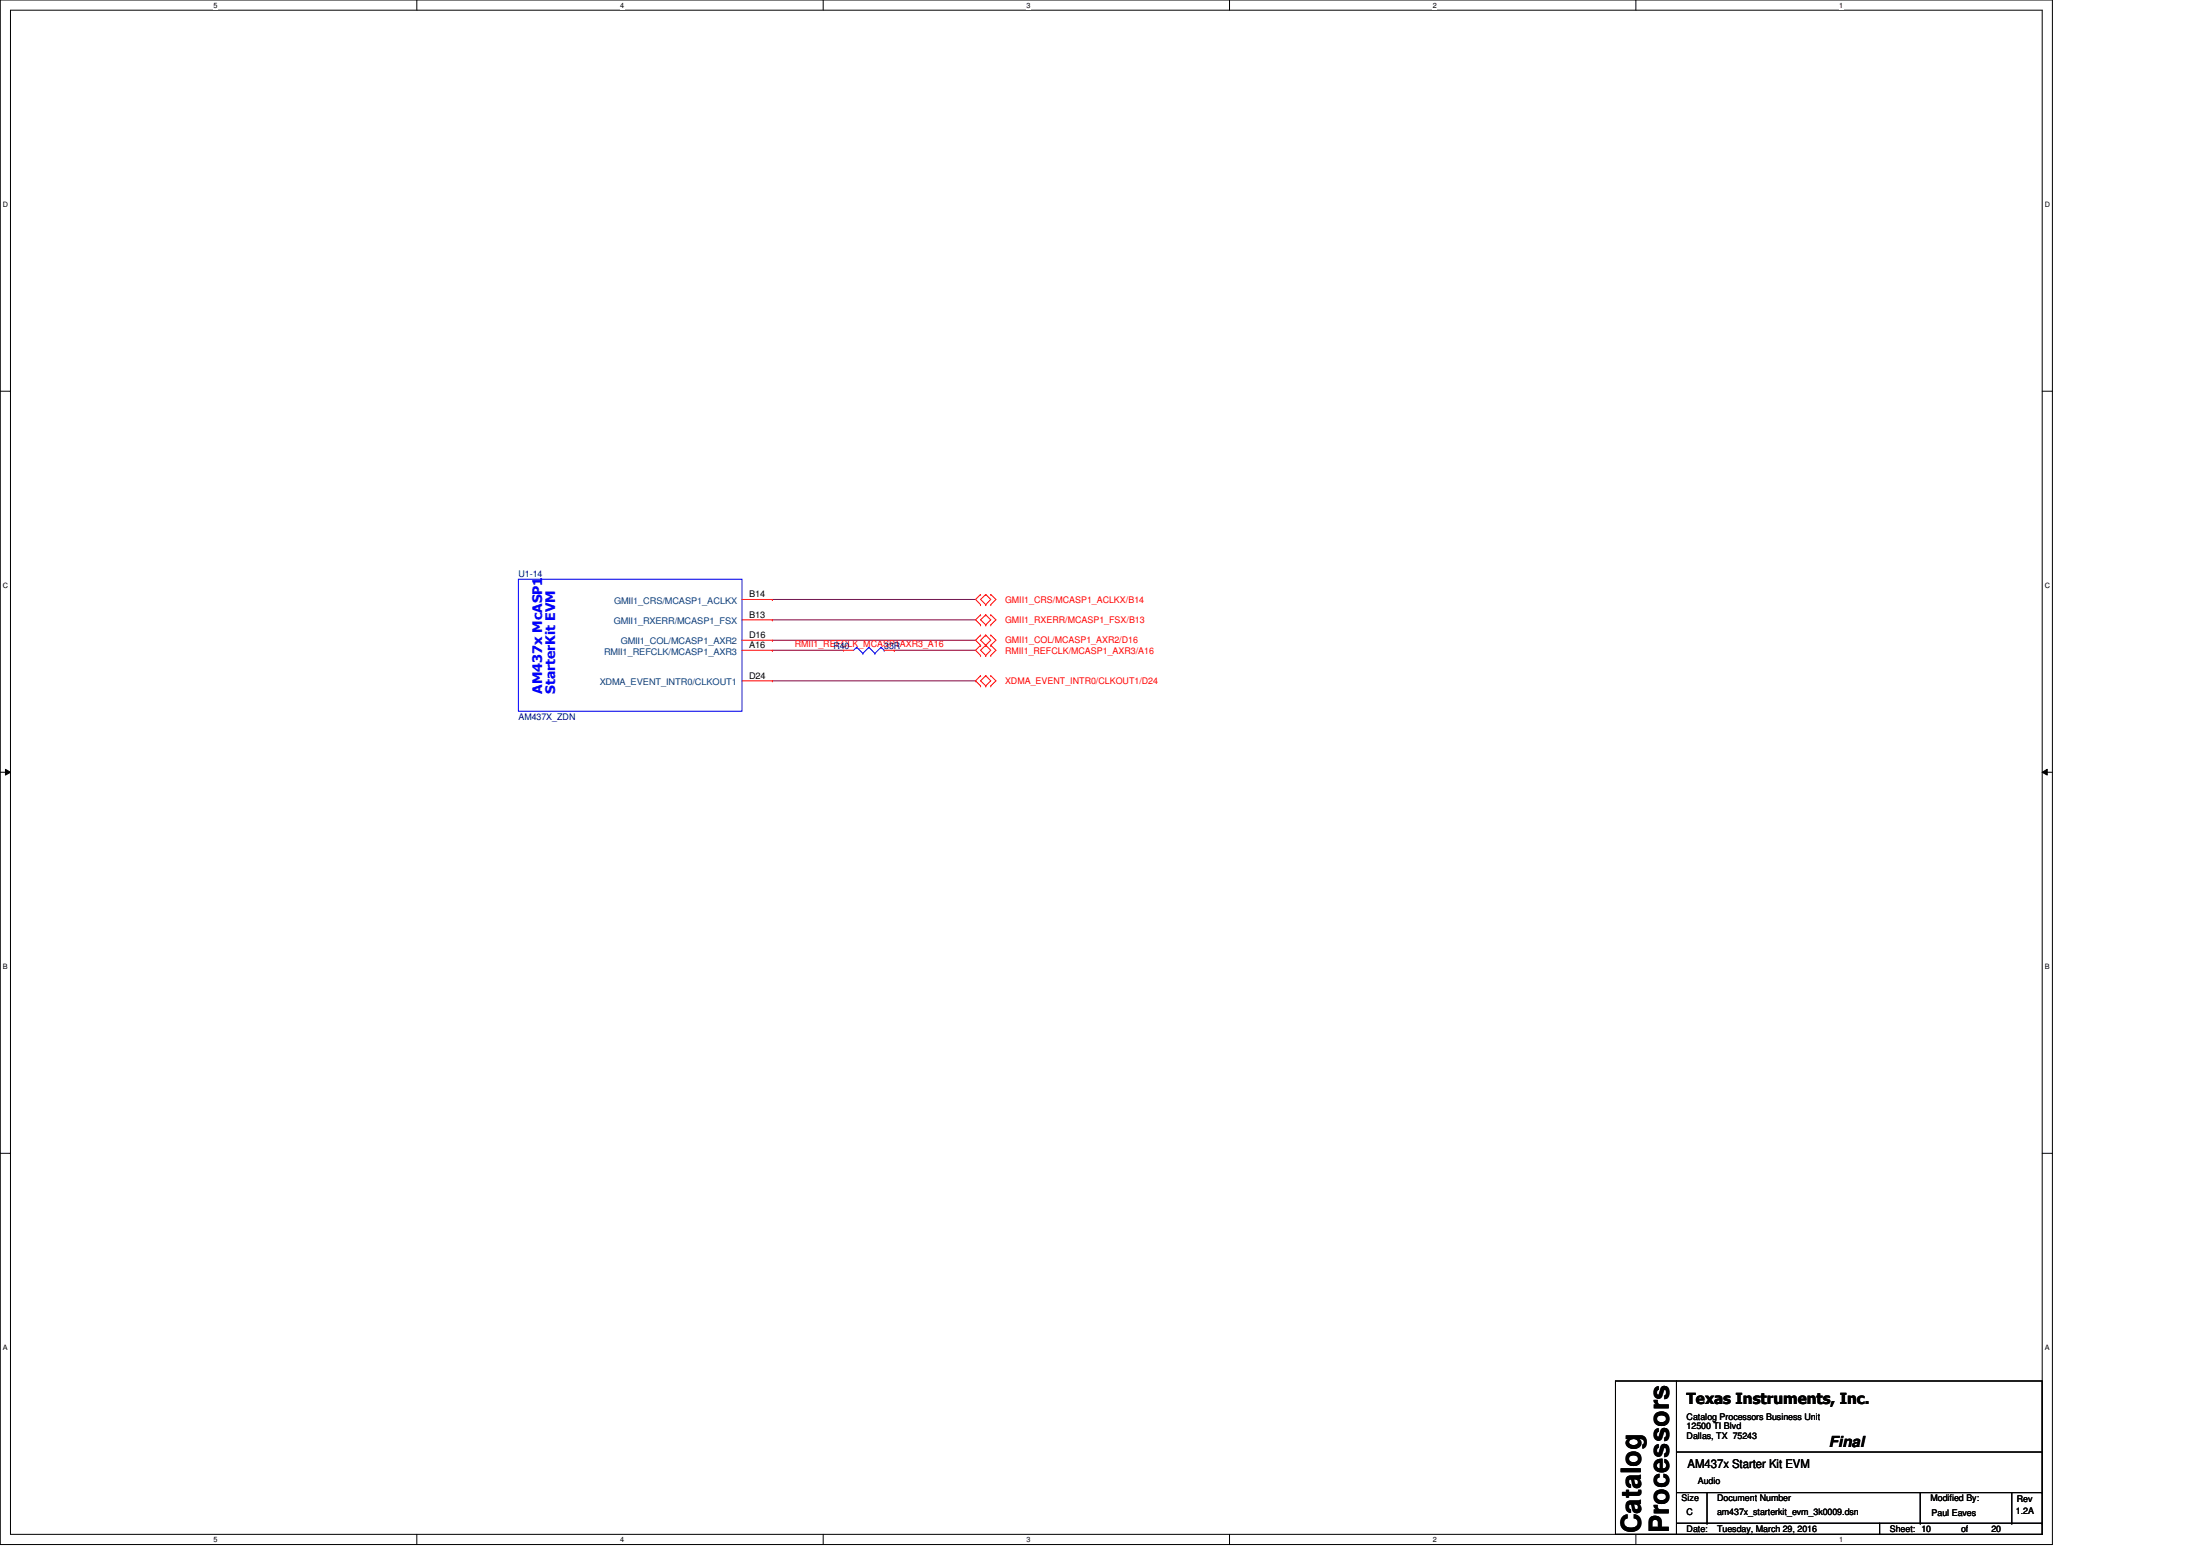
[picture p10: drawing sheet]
<svg xmlns="http://www.w3.org/2000/svg" width="297mm" height="210mm" viewBox="0 0 297 210" stroke-linecap="round" stroke-linejoin="round" font-family="sans-serif">
<path d="M0 0h277.1v208.5h-277.1zM1.4 1.4h274.3v205.7h-274.3z" fill="none" stroke="#000" stroke-width=".14"/>
<g fill="#fff">
<path d="M28.8 .1h.6v1.1h-.6z"/>
<path d="M28.8 207.3h.6v1.1h-.6z"/>
</g>
<path d="M56.3 0v1.4M56.3 207.1v1.4" fill="none" stroke="#000" stroke-width=".14"/>
<g fill="#fff">
<path d="M83.7 .1h.6v1.1h-.6z"/>
<path d="M83.7 207.3h.6v1.1h-.6z"/>
</g>
<path d="M111.1 0v1.4M111.1 207.1v1.4" fill="none" stroke="#000" stroke-width=".14"/>
<g fill="#fff">
<path d="M138.6 .1h.5v1.1h-.5z"/>
<path d="M138.6 207.3h.5v1.1h-.5z"/>
</g>
<path d="M166 0v1.4M166 207.1v1.4" fill="none" stroke="#000" stroke-width=".14"/>
<g fill="#fff">
<path d="M193.4 .1h.6v1.1h-.6z"/>
<path d="M193.4 207.3h.6v1.1h-.6z"/>
</g>
<path d="M220.9 0v1.4M220.9 207.1v1.4" fill="none" stroke="#000" stroke-width=".14"/>
<g fill="#fff">
<path d="M248.3 .1h.6v1.1h-.6z"/>
<path d="M248.3 207.3h.6v1.1h-.6z"/>
<path d="M.4 27.1h.7v1.1h-.7z"/>
<path d="M276.1 27.1h.7v1.1h-.7z"/>
<path d="M.4 78.5h.7v1.1h-.7z"/>
<path d="M276.1 78.5h.7v1.1h-.7z"/>
</g>
<path d="M0 52.8h1.4M275.7 52.8h1.4" fill="none" stroke="#000" stroke-width=".14"/>
<g fill="#fff">
<path d="M.4 130h.7v1.1h-.7z"/>
<path d="M276.1 130h.6v1.1h-.6z"/>
</g>
<path d="M0 104.2h1.4M.7 103.8l.7 .4-.7 .4zM275.7 104.2l.7-.4v.8zM275.7 104.2h1.4" fill="none" stroke="#000" stroke-width=".14"/>
<path d="M.7 103.8l.7 .4-.7 .4zM275.7 104.2l.7-.4v.8z" fill="#000"/>
<g fill="#fff">
<path d="M.4 181.4h.7v1.1h-.7z"/>
<path d="M276.1 181.4h.6v1.1h-.6z"/>
</g>
<g fill="none" stroke="#000" stroke-width=".14">
<path d="M0 155.7h1.4M275.7 155.7h1.4M218.1 186.4h57.6v20.7h-57.6zM226.4 186.4v20.6M226.4 196h49.3M275.7 196h.1M226.4 207h.1M226.4 201.5h49.3M226.4 205.6h49.3M230.5 205.6h.1M230.5 201.5v4.1M253.8 207h.1"/>
<path d="M253.8 205.6v1.4M259.3 205.6h.1M259.3 201.5v4.1M271.6 205.6h.1M271.6 201.5v4.1M275.7 201.5h.1M275.7 205.6h.1"/>
</g>
<path d="M104.3 80.9h.1M104.3 83.7h.1M104.3 86.4h.1M104.3 87.8h.1M104.3 80.9h27.4M104.3 83.7h27.4M104.3 86.4h27.4M104.3 87.8h9.6M104.3 91.9h27.4M120.8 87.8h.1M120.8 87.8h10.9M131.7 91.9h.1" fill="none" stroke="#800040" stroke-width=".14"/>
<g fill="none" stroke="#f00" stroke-width=".14">
<path d="M100.2 87.8h4.1M100.2 83.7h4.1M100.2 80.9h4.1M100.2 86.4h4.1M100.2 91.9h4.1M104.3 83.7h.1M104.3 80.9h.1M104.3 86.4h.1M104.3 87.8h.1M104.3 91.9h.1M113.9 87.8h.1M113.9 87.8h1.3"/>
<path d="M119.4 87.8h1.4M120.8 87.8h.1M132.4 80.2h.1M132.4 81.6h.1M132.4 83h.1M132.4 84.3h.1M132.4 85.7h.1M132.4 87.1h.1M132.4 88.5h.1M132.4 91.2h.1M132.4 92.6h.1M132.4 80.2l-.7 .7 .7 .7"/>
<path d="M132.4 83l-.7 .7 .7 .6M132.4 85.7l-.7 .7 .7 .7M132.4 87.1l-.7 .7 .7 .7M132.4 91.2l-.7 .7 .7 .7M133.1 81.6h.1M133.1 80.2h.1M133.1 84.3h.1M133.1 83h.1M133.1 87.1h.1M133.1 85.7h.1M133.1 88.5h.1M133.1 92.6h.1"/>
<path d="M133.1 91.2h.1M133.1 80.2l-.7 .7 .7 .7M133.1 80.2l.7 .7-.7 .7M133.1 83l-.7 .7 .7 .6M133.1 83l.7 .7-.7 .6M133.1 85.7l-.7 .7 .7 .7M133.1 85.7l.7 .7-.7 .7M133.1 87.1l-.7 .7 .7 .7M133.1 87.1l.7 .7-.7 .7M133.1 91.2l-.7 .7 .7 .7M133.1 91.2l.7 .7-.7 .7M133.8 80.2h.1"/>
<path d="M133.8 81.6h.1M133.8 83h.1M133.8 84.3h.1M133.8 85.7h.1M133.8 87.1h.1M133.8 88.5h.1M133.8 91.2h.1M133.8 92.6h.1M133.8 80.2l.7 .7-.7 .7M133.8 85.7l.7 .7-.7 .7M133.8 83l.7 .7-.7 .6M133.8 87.1l.7 .7-.7 .7"/>
<path d="M133.8 91.2l.7 .7-.7 .7"/>
</g>
<g fill="none" stroke="#00f" stroke-width=".14">
<path d="M70 78.2h30.2v17.8h-30.2zM115.7 87.4h.1M115.7 87.4l.8 .8M115.7 87.4l-.5 .4M116.5 88.2h.1M117.3 87.4h.1M117.3 87.4l-.8 .8M117.3 87.4l.8 .8M118.1 88.2h.1M119 87.4h.1M119 87.4l-.9 .8M119 87.4l.4 .4"/>
<path d="M119.4 87.8h.1"/>
</g>
<g font-size="3.7">
<text x="221.5" y="207" transform="rotate(-90 221.5 207)">Catalog</text>
<text x="225.3" y="207" transform="rotate(-90 225.3 207)">Processors</text>
</g>
<g font-size="2.1">
<text x="227.7" y="189.5">Texas Instruments, Inc.</text>
<text x="246.9" y="195.3">Final</text>
</g>
<g font-size="1.8" fill="#00f">
<text x="73.2" y="93.7" transform="rotate(-90 73.2 93.7)">AM437x McASP1</text>
<text x="75" y="93.7" transform="rotate(-90 75 93.7)">StarterKit EVM</text>
</g>
<text font-size="1.6" x="227.9" y="198.2">AM437x Starter Kit EVM</text>
<g font-size="1.2" fill="#000080">
<text x="70" y="77.9">U1-14</text>
<text x="112.5" y="87.5">R40</text>
<text x="119.4" y="87.5">33R</text>
<text x="70" y="97.1">AM437X_ZDN</text>
</g>
<g font-size="1.2" fill="#004080">
<text x="82.9" y="81.5">GMII1_CRS/MCASP1_ACLKX</text>
<text x="81.6" y="88.3">RMII1_REFCLK/MCASP1_AXR3</text>
<text x="82.9" y="84.2">GMII1_RXERR/MCASP1_FSX</text>
<text x="83.8" y="87">GMII1_COL/MCASP1_AXR2</text>
<text x="81" y="92.5">XDMA_EVENT_INTR0/CLKOUT1</text>
</g>
<g font-size="1.2">
<text x="101.1" y="83.4">B13</text>
<text x="101.1" y="80.6">B14</text>
<text x="101.1" y="86.1">D16</text>
<text x="101.1" y="87.5">A16</text>
<text x="101.1" y="91.6">D24</text>
<text x="227.7" y="191.6">Catalog Processors Business Unit</text>
<text x="227.7" y="192.9">12500 TI Blvd</text>
<text x="227.7" y="194.2">Dallas, TX 75243</text>
<text x="227.1" y="202.6">Size</text>
<text x="229.2" y="200.3">Audio</text>
<text x="231.8" y="202.6">Document Number</text>
<text x="260.6" y="202.6">Modified By:</text>
<text x="272.3" y="202.8">Rev</text>
<text x="227.7" y="206.7">Date:</text>
<text x="227.7" y="204.5">C</text>
<text x="231.8" y="206.9">Tuesday, March 29, 2016</text>
<text x="231.8" y="204.5">am437x_starterkit_evm_3k0009.dsn</text>
<text x="255.2" y="206.7">Sheet: 10</text>
<text x="260.8" y="204.7">Paul Eaves</text>
<text x="264.8" y="206.7">of</text>
<text x="268.9" y="206.9">20</text>
<text x="272.2" y="204.4">1.2A</text>
</g>
<g font-size="1.2" fill="#f00">
<text x="135.7" y="81.4">GMII1_CRS/MCASP1_ACLKX/B14</text>
<text x="107.3" y="87.4">RMII1_REFCLK_MCASP1AXR3_A16</text>
<text x="135.7" y="84.1">GMII1_RXERR/MCASP1_FSX/B13</text>
<text x="135.7" y="86.8">GMII1_COL/MCASP1_AXR2/D16</text>
<text x="135.7" y="88.2">RMII1_REFCLK/MCASP1_AXR3/A16</text>
<text x="135.7" y="92.3">XDMA_EVENT_INTR0/CLKOUT1/D24</text>
</g>
<g font-size="1">
<text x="28.8" y="1">5</text>
<text x="83.7" y="1">4</text>
<text x="138.6" y="1">3</text>
<text x="193.4" y="1">2</text>
<text x="248.3" y="1">1</text>
<text x=".4" y="28">D</text>
<text x="276.1" y="28">D</text>
<text x=".4" y="79.4">C</text>
<text x="276.1" y="79.4">C</text>
<text x=".4" y="130.9">B</text>
<text x="276.1" y="130.9">B</text>
<text x=".4" y="182.3">A</text>
<text x="276.1" y="182.3">A</text>
<text x="28.8" y="208.2">5</text>
<text x="83.7" y="208.2">4</text>
<text x="138.6" y="208.2">3</text>
<text x="193.4" y="208.2">2</text>
<text x="248.3" y="208.2">1</text>
</g>
</svg>
